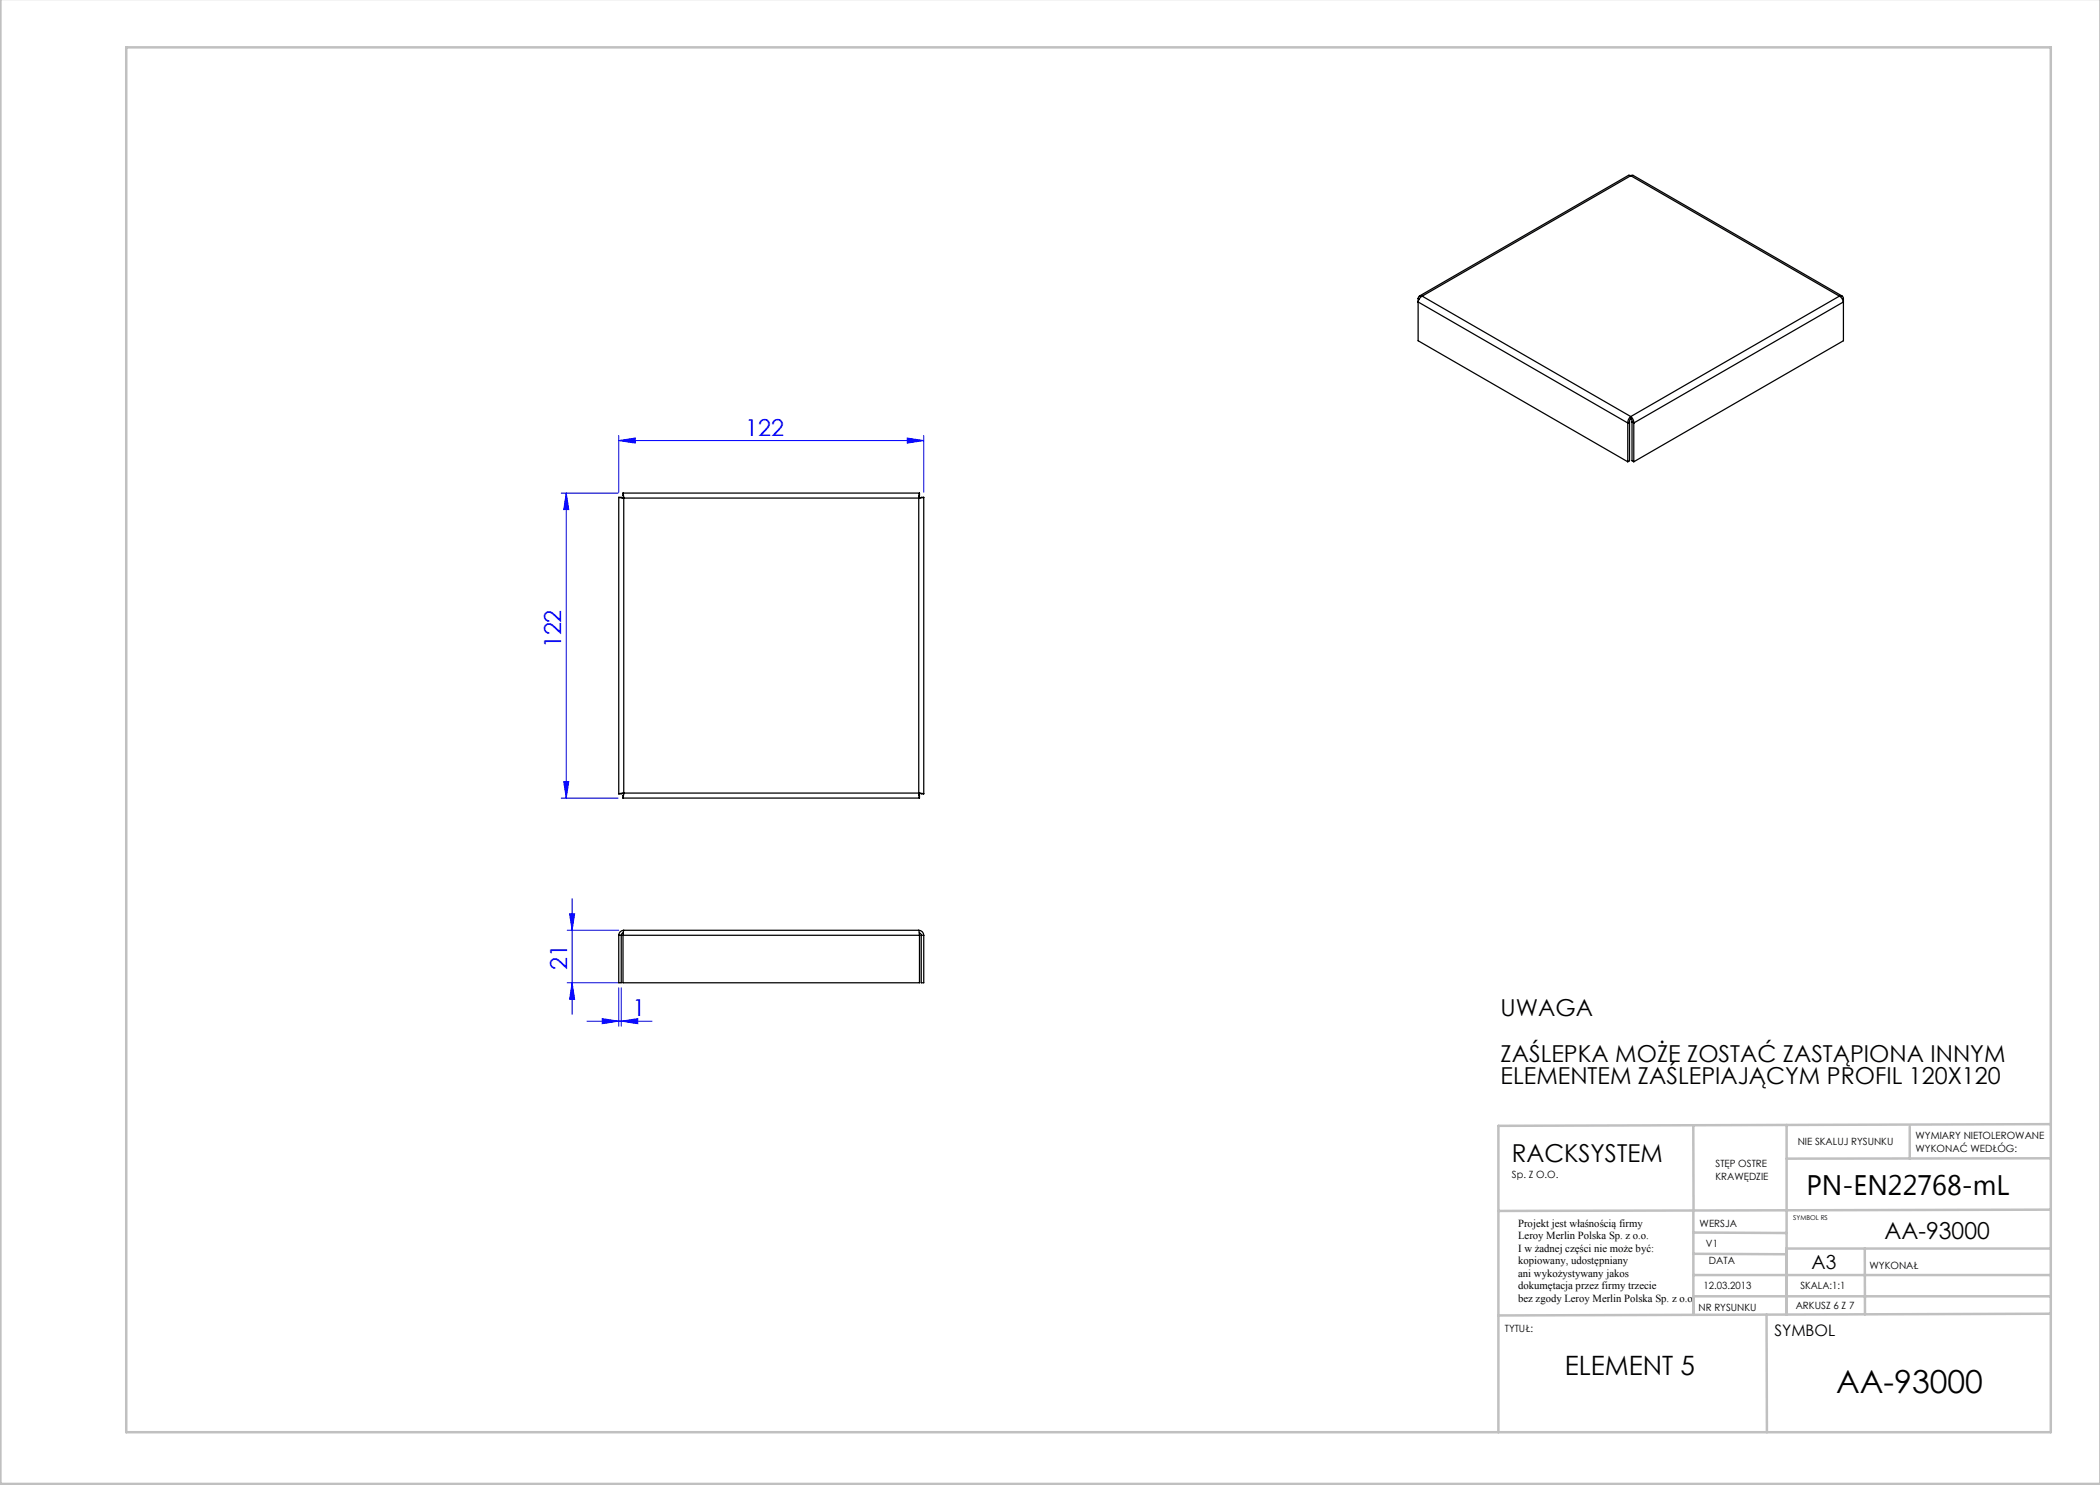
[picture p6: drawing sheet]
<svg xmlns="http://www.w3.org/2000/svg" width="420mm" height="297mm" viewBox="0 0 420 297" stroke-linecap="round" stroke-linejoin="round" font-family="sans-serif">
<g fill="none" stroke="#00f" stroke-width=".2">
<path d="M112.2 98.6h11.4M113.2 98.6v61M113.2 98.6l.6 3.3h-1.1zM123.7 88.1l3.4-.5v1zM123.7 87.1v11.4M123.7 88.1h61M181.4 87.6l3.3 .5-3.3 .5zM184.7 87.1v11.4M112.2 159.6h11.4M112.7 156.3h1.1l-.6 3.3zM114.4 179.7v23.2M113.4 186.1h10.3"/>
<path d="M113.4 196.6h10.2M113.9 182.8h1l-.5 3.3zM114.4 196.6l.5 3.3h-1zM123.7 197.6v7.6M124.2 197.6v7.6M117.4 204.2h13M120.4 203.7l3.3 .5-3.3 .5zM124.2 204.2l3.4-.5v1z"/>
</g>
<g fill="none" stroke="#c0c0c0" stroke-width=".5">
<path d="M.1 -.1v296.9h419.9M25.2 9.5h385v276.9h-385zM338.7 225.2v16.9M357.3 225v37.9M382 225.4v6.3M410.1 224.8l-110.4 .4v61.2M410.1 231.7h-52.8M338.7 259.3h71.5M338.7 255h71.5M338.7 250.8l18.6 .1M338.7 246.5l18.6 .1M338.7 242.1v20.9"/>
<path d="M373 249.7v13.2M410.1 241.9l-110.4 .3M410.2 249.7h-52.9v13.2M353.3 262.9l.1 23.5M410.2 262.7l-110.5 .4"/>
</g>
<g fill="#00f">
<path d="M120.4 203.7l3.3 .5-3.3 .5zM124.2 204.2l3.4-.5v1z"/>
<path d="M123.7 88.1l3.4-.5v1zM181.4 87.6l3.3 .5-3.3 .5z"/>
<path d="M113.9 182.8h1l-.5 3.3zM114.4 196.6l.5 3.3h-1zM113.2 98.6l.6 3.3h-1.1zM112.7 156.3h1.1l-.6 3.3z"/>
</g>
<g fill="none" stroke="#000" stroke-width=".25">
<path d="M326.2 35.1h.4l41.8 24.1M326.2 35.1h-.5l-41.8 24.1M326.2 35.1l-41.8 24.1M326.2 35.1l41.7 24.1M283.6 59.7v8.5l42 24.2M283.6 59.7l.2 .1M284.4 59.2a1.58 1.58 0 0 0-.8 1.2l42 24.2M284.4 59.2h-.5l-.3 .5M284.4 59.2l41.8 24.1M367.9 59.2a1.58 1.58 0 0 1 .8 1.2l-41.9 24.2M367.9 59.2h.5l.3 .5M367.9 59.2l-41.7 24.1"/>
<path d="M368.7 59.7v8.5l-41.9 24.2M368.7 59.7l-.2 .1M123.7 99.5l1 .1M123.7 99.5v59.3M124.6 98.6l.1 1M124.6 98.6h59.3M124.7 99.6v59M124.7 99.6h59M183.7 99.6v59M183.9 98.6l-.2 1M184.7 99.5l-1 .1M184.7 99.5v59.3"/>
<path d="M325.6 84.6v7.8M325.9 84.4l-.3 .2M325.9 84.4v7.7l-.3 .3M326.2 83.3a1.58 1.58 0 0 1 .6 1.3M326.2 83.7l.2 .7M326.2 83.3a1.58 1.58 0 0 0-.6 1.3M326.2 83.7l-.3 .7M326.2 83.3v.4M326.4 84.4l.4 .2M326.4 84.4v7.7l.4 .3M326.8 84.6v7.8M124.6 159.6h59.3"/>
<path d="M124.7 158.6l-1 .2M124.7 158.6l-.1 1M124.7 158.6h59M183.7 158.6l1 .2M183.7 158.6l.2 1M123.7 187.1h.5M123.7 187.1v9.5h.5v-9.5M124.6 187.1h59.3M124.6 187.1v9.5h59.3v-9.5M124.7 186.6l-.3 .1-.2 .4M124.7 186.1l-.1 1M124.7 186.1a1 1 0 0 0-1 1"/>
<path d="M124.7 186.1h59M183.7 186.1l.2 1M183.7 186.1a1 1 0 0 1 1 1M183.8 186.6l.3 .1 .1 .4M184.2 187.1h.5M184.2 187.1v9.5h.5v-9.5"/>
</g>
<text font-size="6.3" x="367.2" y="278.5">AA-93000</text>
<text font-size="5.6" x="361.3" y="239.1">PN-EN22768-mL</text>
<text font-size="5.3" x="313" y="274.9">ELEMENT 5</text>
<text font-size="4.9" x="302.4" y="232.4">RACKSYSTEM</text>
<g font-size="4.7" fill="#00f">
<text x="149" y="87.1">122</text>
<text x="112.2" y="129.7" transform="rotate(-90 112.2 129.7)">122</text>
<text x="113.4" y="194" transform="rotate(-90 113.4 194)">21</text>
<text x="126.5" y="203.2">1</text>
</g>
<g font-size="4.7">
<text x="300.1" y="203.3">UWAGA</text>
<text x="300.1" y="212.3">ZAŚLEPKA MOŻE ZOSTAĆ ZASTĄPIONA INNYM</text>
<text x="300.1" y="216.8">ELEMENTEM ZAŚLEPIAJĄCYM PROFIL 120X120</text>
<text x="376.9" y="247.8">AA-93000</text>
</g>
<text font-size="3.9" x="362.3" y="253.8">A3</text>
<text font-size="3.2" x="354.9" y="267.2">SYMBOL</text>
<g font-size="2.2">
<text x="303.6" y="245.3">Projekt jest właśnością firmy</text>
<text x="303.6" y="247.8">Leroy Merlin Polska Sp. z o.o.</text>
<text x="303.6" y="250.3">I w żadnej części nie może być:</text>
<text x="303.6" y="252.8">kopiowany, udostępniany</text>
<text x="303.6" y="255.3">ani wykożystywany jakos</text>
<text x="303.6" y="257.8">dokumętacja przez firmy trzecie</text>
<text x="303.6" y="260.3">bez zgody Leroy Merlin Polska Sp. z o.o.</text>
</g>
<g font-size="2">
<text x="383.1" y="227.9">WYMIARY NIETOLEROWANE</text>
<text x="343.1" y="233.4">STĘP OSTRE</text>
<text x="359.5" y="228.9">NIE SKALUJ RYSUNKU</text>
<text x="383.1" y="230.4">WYKONAĆ WEDŁÓG:</text>
<text x="302.4" y="235.5">Sp. Z O.O.</text>
<text x="343.1" y="235.9">KRAWĘDZIE</text>
<text x="339.9" y="245.4">WERSJA</text>
<text x="341.2" y="249.4">V1</text>
<text x="340.7" y="257.7">12.03.2013</text>
<text x="341.8" y="252.9">DATA</text>
<text x="360.1" y="257.7">SKALA:1:1</text>
<text x="373.9" y="253.8">WYKONAŁ</text>
<text x="339.7" y="262.3">NR RYSUNKU</text>
<text x="359.1" y="261.8">ARKUSZ 6 Z 7</text>
<text x="301" y="266.4">TYTUŁ:</text>
</g>
<text font-size="1.3" x="358.7" y="244">SYMBOL RS</text>
</svg>
